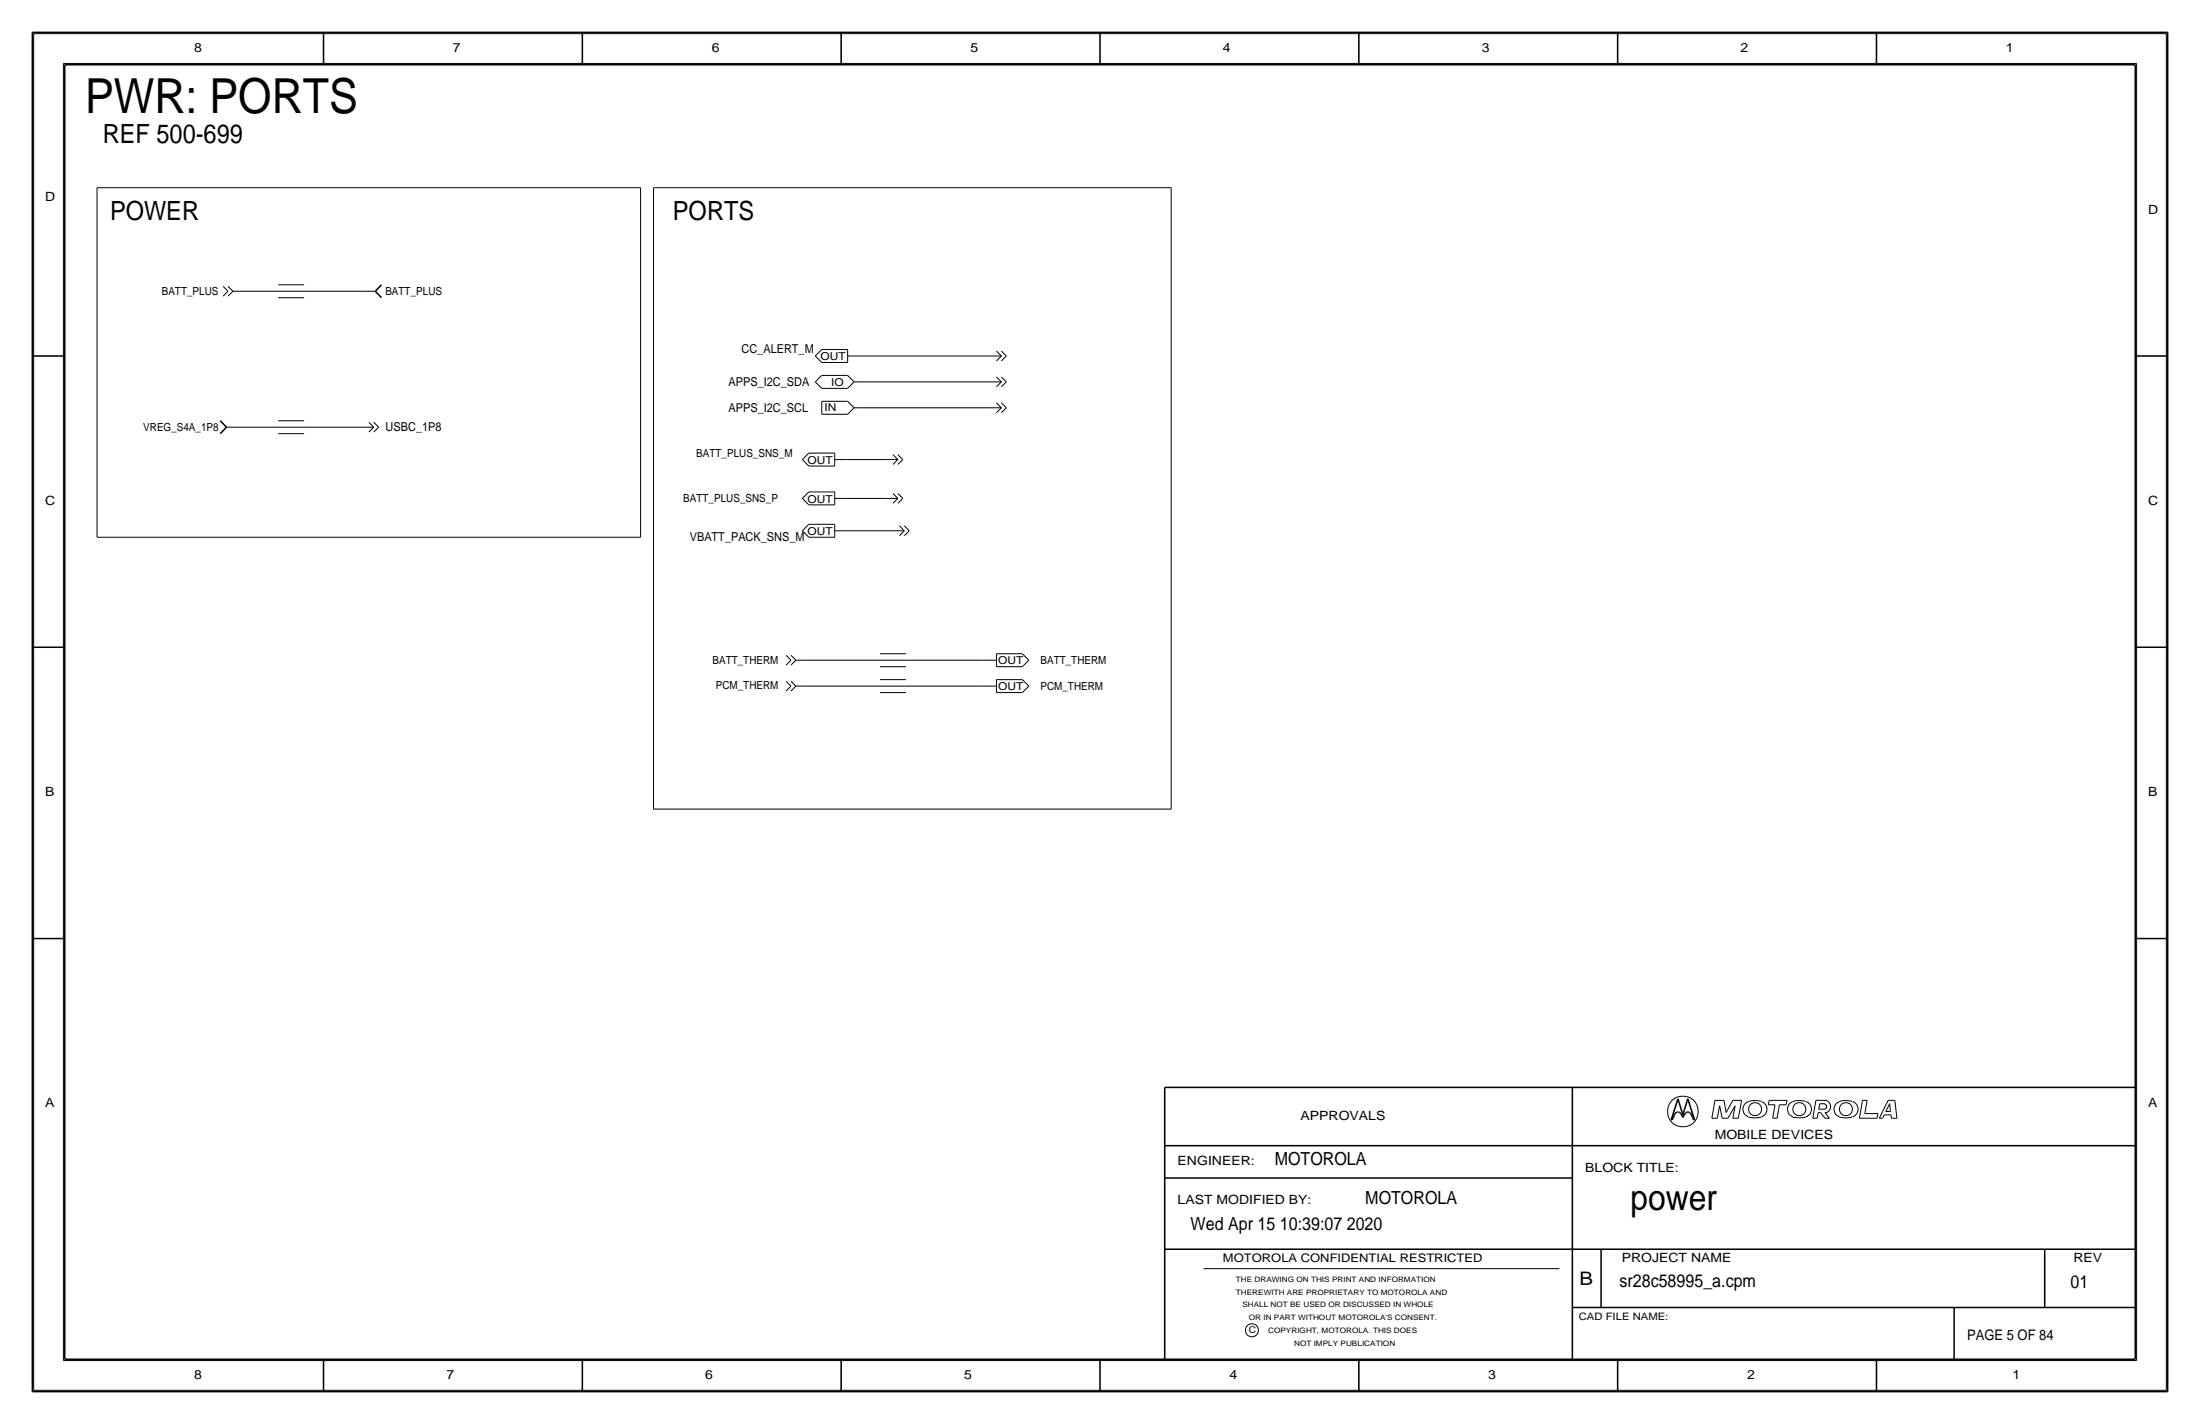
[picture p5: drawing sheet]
<svg xmlns="http://www.w3.org/2000/svg" width="432mm" height="279mm" viewBox="0 0 432 279" stroke-linecap="round" stroke-linejoin="round" font-family="sans-serif">
<g fill="none" stroke="#000" stroke-width=".2">
<path d="M6.6 6.6h418.6zM6.6 6.6v266.2zM12.4 12.4v254.6zM12.4 12.4h407zM419.4 12.4v254.6zM425.2 6.6v266.2zM19 36.8h106.7zM19 36.8v68.6zM125.7 36.8v68.6zM128.3 36.8h101.6zM128.3 36.8v122zM229.9 36.8v122z"/>
<path d="M43.8 56.2l1 .9zM44.8 57.2l-1 .9zM44.8 56.2l.9 .9zM45.7 57.2l-.9 .9zM45.7 57.2h1.3zM47 57.2h7.6zM54.6 57.2h5.1zM54.6 55.9h5.1zM54.6 58.4h5.1zM59.7 57.2h11.4zM71.1 57.2h2.6zM160 69.8l1.3 1.3z"/>
<path d="M160 74.9l1.3 1.3zM161.3 68.6h5.1zM161.3 71.1h5.1zM161.3 76.2h5.1zM161.3 73.7h5.1zM161.3 68.6l-1.3 1.3zM161.3 78.7h5.1zM161.3 78.7v2.6zM161.3 73.7l-1.3 1.2zM166.4 69.8h2.5zM166.4 68.6v2.5zM166.4 78.7l1.2 1.3z"/>
<path d="M166.4 73.7l1.2 1.2zM167.6 74.9h1.3zM167.6 74.9l-1.2 1.3zM168.9 69.8h25.4zM168.9 74.9h25.4zM194.3 74.9h2.2zM194.3 69.8h2.2zM195.6 79l.9 1zM195.6 74l.9 .9zM195.6 68.9l.9 .9zM195.6 75.9l.9-1zM195.6 70.8l.9-.9z"/>
<path d="M196.5 75.9l1-1zM196.5 70.8l1-.9zM196.5 79l1 1zM196.5 74l1 .9zM196.5 68.9l1 .9zM44.4 83.8h2.6zM47 83.8h7.6zM54.6 83.8h5.1zM54.6 82.5h5.1zM54.6 85.1h5.1zM59.7 83.8h11.4zM71.1 83.8h2.3z"/>
<path d="M72.4 84.8l1-1zM72.4 82.9l1 .9zM73.4 82.9l.9 .9zM73.4 84.8l.9-1zM157.5 97.8l1.2 1.3zM157.5 90.2l1.2 1.2zM158.7 96.5h5.1zM158.7 99.1h5.1zM158.7 88.9h5.1zM158.7 91.4h5.1zM158.7 96.5l-1.2 1.3zM158.7 88.9l-1.2 1.3z"/>
<path d="M161.3 81.3h5.1zM163.8 97.8h2.6zM163.8 96.5v2.6zM163.8 90.2h2.6zM163.8 88.9v2.5zM166.4 97.8h7.6zM166.4 90.2h7.6zM167.6 80h1.3zM167.6 80l-1.2 1.3zM168.9 80h25.4zM174 90.2h2.2zM174 97.8h2.2z"/>
<path d="M175.3 91.1l.9-.9zM175.3 98.8l.9-1zM175.3 89.2l.9 1zM175.3 96.8l.9 1zM176.2 89.2l1 1zM176.2 96.8l1 1zM176.2 91.1l1-.9zM176.2 98.8l1-1zM194.3 80h2.2zM195.6 81l.9-1zM196.5 81l1-1zM19 105.4h106.7z"/>
<path d="M157.5 104.1l1.2 1.3zM158.7 102.9h5.1zM158.7 105.4h5.1zM158.7 102.9l-1.2 1.2zM163.8 104.1h2.6zM163.8 102.9v2.5zM166.4 104.1h8.9zM175.3 104.1h2.2zM176.5 103.2l1 .9zM176.5 105.1l1-1zM177.5 105.1l1-1zM177.5 103.2l1 .9z"/>
<path d="M154.3 133.7l.9 .9zM154.3 128.6l.9 .9zM155.2 134.6l-.9 1zM155.2 133.7l1 .9zM155.2 129.5l-.9 1zM155.2 128.6l1 .9zM156.2 134.6l-1 1zM156.2 134.6h1.3zM156.2 129.5l-1 1zM156.2 129.5h1.3zM157.5 134.6h15.2zM157.5 129.5h15.2z"/>
<path d="M172.7 134.6h5.1zM172.7 133.3h5.1zM172.7 135.9h5.1zM172.7 129.5h5.1zM172.7 128.3h5.1zM172.7 130.8h5.1zM177.8 129.5h15.2zM177.8 134.6h15.2zM193 134.6h2.6zM193 129.5h2.6zM195.6 133.3h5.1zM195.6 135.9h5.1z"/>
<path d="M195.6 133.4v2.5zM195.6 128.3h5.1zM195.6 130.8h5.1zM195.6 128.3v2.5zM200.7 133.3l1.2 1.3zM200.7 128.3l1.2 1.2zM201.9 134.6l-1.2 1.3zM201.9 129.5l-1.2 1.3zM128.3 158.8h101.6zM336 219.4h1.1zM336.6 215.9h1.8zM336.6 215.9l-.6 3.5z"/>
<path d="M337.5 217l-.4 2.4zM337.5 217l.5 2.4zM338 219.4h1.1zM338.4 215.9l.4 2.4zM340.1 219.4h1.1zM340.1 215.9h1.7zM340.1 215.9l-1.3 2.4zM340.6 217l-1.5 2.4zM340.6 217l-.5 2.4zM341.8 215.9l-.6 3.5zM343.1 216.2a1.6 1.6 0 0 0-1 1.5 1.6 1.6 0 0 0 1.1 1.5M345.7 216.1h-.2a4 4 0 0 0-2.3 .1"/>
<path d="M345.7 216.2a1.59 1.59 0 0 1 1.1 1.5 1.59 1.59 0 0 1-1.1 1.5l-1.4 .1-1.1-.1M347.1 216.8h1.3zM347.3 215.9l-.2 .9zM347.3 215.9h3.5zM347.9 219.4h.9zM348.4 216.8l-.5 2.6zM349.2 216.8l-.4 2.6zM349.2 216.8h1.4zM350.8 215.9l-.2 .9zM354.4 216.1a3.1 3.1 0 0 0-3.3 .7 1.62 1.62 0 0 0 .8 2.4M354.4 219.2l-1.4 .1-1.1-.1M354.5 216.2a1.59 1.59 0 0 1 1 1.5 1.59 1.59 0 0 1-1 1.5"/>
<path d="M355.8 219.4h.9zM356.4 215.9l-.6 3.5zM356.4 215.9h2.2zM356.9 218.3l-.2 1.1zM356.9 218.3h.4zM357 217.6h1.2zM357.2 216.6l-.2 1zM357.2 216.6h1zM357.3 218.3l.9 1.1zM358.1 216.7a.5 .5 0 0 1 .4 .4 .5 .5 0 0 1-.4 .5M358.2 219.4h.9zM358.2 218.3l.9 1.1z"/>
<path d="M358.2 218.3h.4zM358.5 216a1.24 1.24 0 0 1 .8 1.1 1.24 1.24 0 0 1-.8 1.2M363.5 216.1a3.1 3.1 0 0 0-3.3 .7 1.62 1.62 0 0 0 .8 2.4M363.6 219.2l-1.4 .1-1.2-.1M363.6 216.2a1.59 1.59 0 0 1 1.1 1.5 1.59 1.59 0 0 1-1.1 1.5M364.9 219.4h3.5zM365.6 215.9l-.7 3.5zM365.6 215.9h.9zM366 218.5h2.6zM366.5 215.9l-.5 2.6zM368.6 218.5l-.2 .9zM368.9 219.4h.6z"/>
<path d="M369.8 218.7h1.3zM369.8 218.7l-.3 .7zM370.1 218.1h.9zM370.6 215.9l-1.7 3.5zM370.6 215.9h1.3zM370.9 216.6l-.8 1.5zM370.9 216.6l.1 1.5zM371.1 218.7l.1 .7zM371.2 219.4h1.1zM371.9 215.9l.4 3.5zM236.2 248.9h69.9zM6.6 272.8h418.6z"/>
<path d="M12.4 267h407z"/>
<circle cx="330.3" cy="218.1" r="3"/>
<circle cx="344.5" cy="217.6" r="1.28"/>
<circle cx="353.2" cy="217.6" r="1.28"/>
<circle cx="362.3" cy="217.6" r="1.28"/>
<circle cx="245.7" cy="261" r="1.28"/>
</g>
<g fill="none" stroke="#000" stroke-width=".3">
<path d="M6.3 6.4v266.7zM6.4 6.4h419zM12.7 12.7h406.4zM12.7 12.7v254zM63.5 6.4v6.3zM114.3 6.4v6.3zM165.1 6.4v6.3zM215.9 6.3v6.4zM266.7 6.4v6.3zM317.5 6.4v6.3zM368.3 6.4v6.3zM419.1 12.7v254z"/>
<path d="M425.4 6.4v266.7zM73.7 57.2l1.2 1.2zM74.9 55.9l-1.2 1.3zM6.3 69.8h6.4zM419.1 69.8h6.3zM43.2 82.5l1.2 1.3zM44.4 83.8l-1.2 1.3zM6.3 127h6.4zM419.1 127h6.3zM6.3 184.1h6.4zM419.1 184.1h6.3zM228.6 213.4v53.3z"/>
<path d="M228.6 213.4h190.5zM308.6 213.4v53.3zM328 219.7h.2zM328.4 219.4l-.2 .3zM328.6 218.8l-.2 .6zM328.8 218.5l-.2 .3zM329 218.3l.2-.1zM329 218.3l-.2 .2zM329.2 218.2h.2zM329.3 215.6l-1.3 4.1zM329.3 215.6l1 3.1zM329.4 218.2l.2 .1z"/>
<path d="M329.6 218.3l.3 .2zM329.9 218.5l.2 .3zM330.1 218.8l.2 .5zM330.5 218.8l-.2 .5zM330.8 218.5l-.3 .3zM331 218.3l-.2 .2zM331 218.3l.2-.1zM331.2 218.2h.2zM331.3 215.6l1.3 4.1zM331.3 215.6l-1 3.1zM331.4 218.2l.2 .1zM331.6 218.3l.2 .2z"/>
<path d="M331.8 218.5l.2 .3zM332 218.8l.3 .6zM332.3 219.4l.1 .3zM332.4 219.7h.2zM228.6 231.1h80zM228.6 224.8h190.5zM228.6 245.1h190.5zM308.6 256.5h110.5zM314.2 245.1v11.4zM383.5 256.5v10.2zM401.3 245.1v11.4zM6.4 273h419z"/>
<path d="M12.7 266.7h406.4zM63.5 266.7v6.4zM114.3 266.7v6.4zM165.1 266.7v6.4zM215.9 266.7v6.3zM266.7 266.7v6.4zM317.5 266.7v6.4zM368.3 266.7v6.4z"/>
</g>
<text font-size="9.5" x="16.7" y="22.3">PWR: PORTS</text>
<text font-size="7" x="320" y="237.5">power</text>
<g font-size="5.2">
<text x="20.2" y="28.1">REF 500-699</text>
<text x="21.6" y="43.2">POWER</text>
<text x="132.1" y="43.2">PORTS</text>
</g>
<text font-size="3.7" x="310" y="252.1">B</text>
<g font-size="3.5">
<text x="250.2" y="228.6">MOTOROLA</text>
<text x="268" y="236.2">MOTOROLA</text>
<text x="233.7" y="241.3">Wed Apr 15 10:39:07 2020</text>
<text x="317.9" y="252.6">sr28c58995_a.cpm</text>
<text x="406.4" y="252.7">01</text>
</g>
<text font-size="2.9" x="386.1" y="262.9">PAGE 5 OF 84</text>
<g font-size="2.5">
<text x="38.1" y="10.2">8</text>
<text x="88.9" y="10.2">7</text>
<text x="139.7" y="10.2">6</text>
<text x="190.5" y="10.2">5</text>
<text x="240" y="10.2">4</text>
<text x="290.8" y="10.2">3</text>
<text x="341.6" y="10.2">2</text>
<text x="393.7" y="10.2">1</text>
<text x="8.9" y="39.4">D</text>
<text x="421.6" y="41.9">D</text>
<text x="8.9" y="99.1">C</text>
<text x="421.6" y="99.1">C</text>
<text x="8.9" y="156.2">B</text>
<text x="421.6" y="156.2">B</text>
<text x="8.9" y="217.2">A</text>
<text x="255.3" y="219.7">APPROVALS</text>
<text x="421.6" y="217.2">A</text>
<text x="336.5" y="223.5">MOBILE DEVICES</text>
<text x="231.1" y="228.6">ENGINEER:</text>
<text x="311.1" y="229.9">BLOCK TITLE:</text>
<text x="231.1" y="236.2">LAST MODIFIED BY:</text>
<text x="318.3" y="247.5">PROJECT NAME</text>
<text x="407" y="247.6">REV</text>
<text x="38.1" y="270.5">8</text>
<text x="87.6" y="270.5">7</text>
<text x="138.4" y="270.5">6</text>
<text x="189.2" y="270.5">5</text>
<text x="241.3" y="270.5">4</text>
<text x="292.1" y="270.5">3</text>
<text x="342.9" y="270.5">2</text>
<text x="395" y="270.5">1</text>
</g>
<g font-size="2.4">
<text x="145.5" y="69.3">CC_ALERT_M</text>
<text x="143" y="75.7">APPS_I2C_SDA</text>
<text x="143" y="80.8">APPS_I2C_SCL</text>
<text x="75.7" y="84.6">USBC_1P8</text>
<text x="135.4" y="106.2">VBATT_PACK_SNS_M</text>
</g>
<text font-size="2.3" x="240" y="247.6">MOTOROLA CONFIDENTIAL RESTRICTED</text>
<g font-size="2.2">
<text x="31.7" y="57.9">BATT_PLUS</text>
<text x="75.6" y="57.9">BATT_PLUS</text>
<text x="28.1" y="84.6">VREG_S4A_1P8</text>
<text x="136.7" y="89.7">BATT_PLUS_SNS_M</text>
<text x="134.1" y="98.6">BATT_PLUS_SNS_P</text>
<text x="139.8" y="130.2">BATT_THERM</text>
<text x="204.2" y="130.3">BATT_THERM</text>
<text x="140.5" y="135.3">PCM_THERM</text>
<text x="204.2" y="135.4">PCM_THERM</text>
</g>
<g font-size="2.1">
<text x="161.1" y="70.7">OUT</text>
<text x="163.1" y="75.6">IO</text>
<text x="161.8" y="80.7">IN</text>
<text x="158.5" y="91">OUT</text>
<text x="158.5" y="98.6">OUT</text>
<text x="158.5" y="105">OUT</text>
<text x="195.9" y="130.4">OUT</text>
<text x="195.9" y="135.4">OUT</text>
</g>
<text font-size="2" x="309.9" y="259.1">CAD FILE NAME:</text>
<text font-size="1.8" x="245.1" y="261.6">C</text>
<g font-size="1.5">
<text x="242.6" y="251.5">THE DRAWING ON THIS PRINT AND INFORMATION</text>
<text x="242.6" y="254">THEREWITH ARE PROPRIETARY TO MOTOROLA AND</text>
<text x="243.8" y="256.5">SHALL NOT BE USED OR DISCUSSED IN WHOLE</text>
<text x="245.1" y="259.1">OR IN PART WITHOUT MOTOROLA'S CONSENT.</text>
<text x="248.9" y="261.6">COPYRIGHT, MOTOROLA. THIS DOES</text>
<text x="254" y="264.2">NOT IMPLY PUBLICATION</text>
</g>
</svg>
